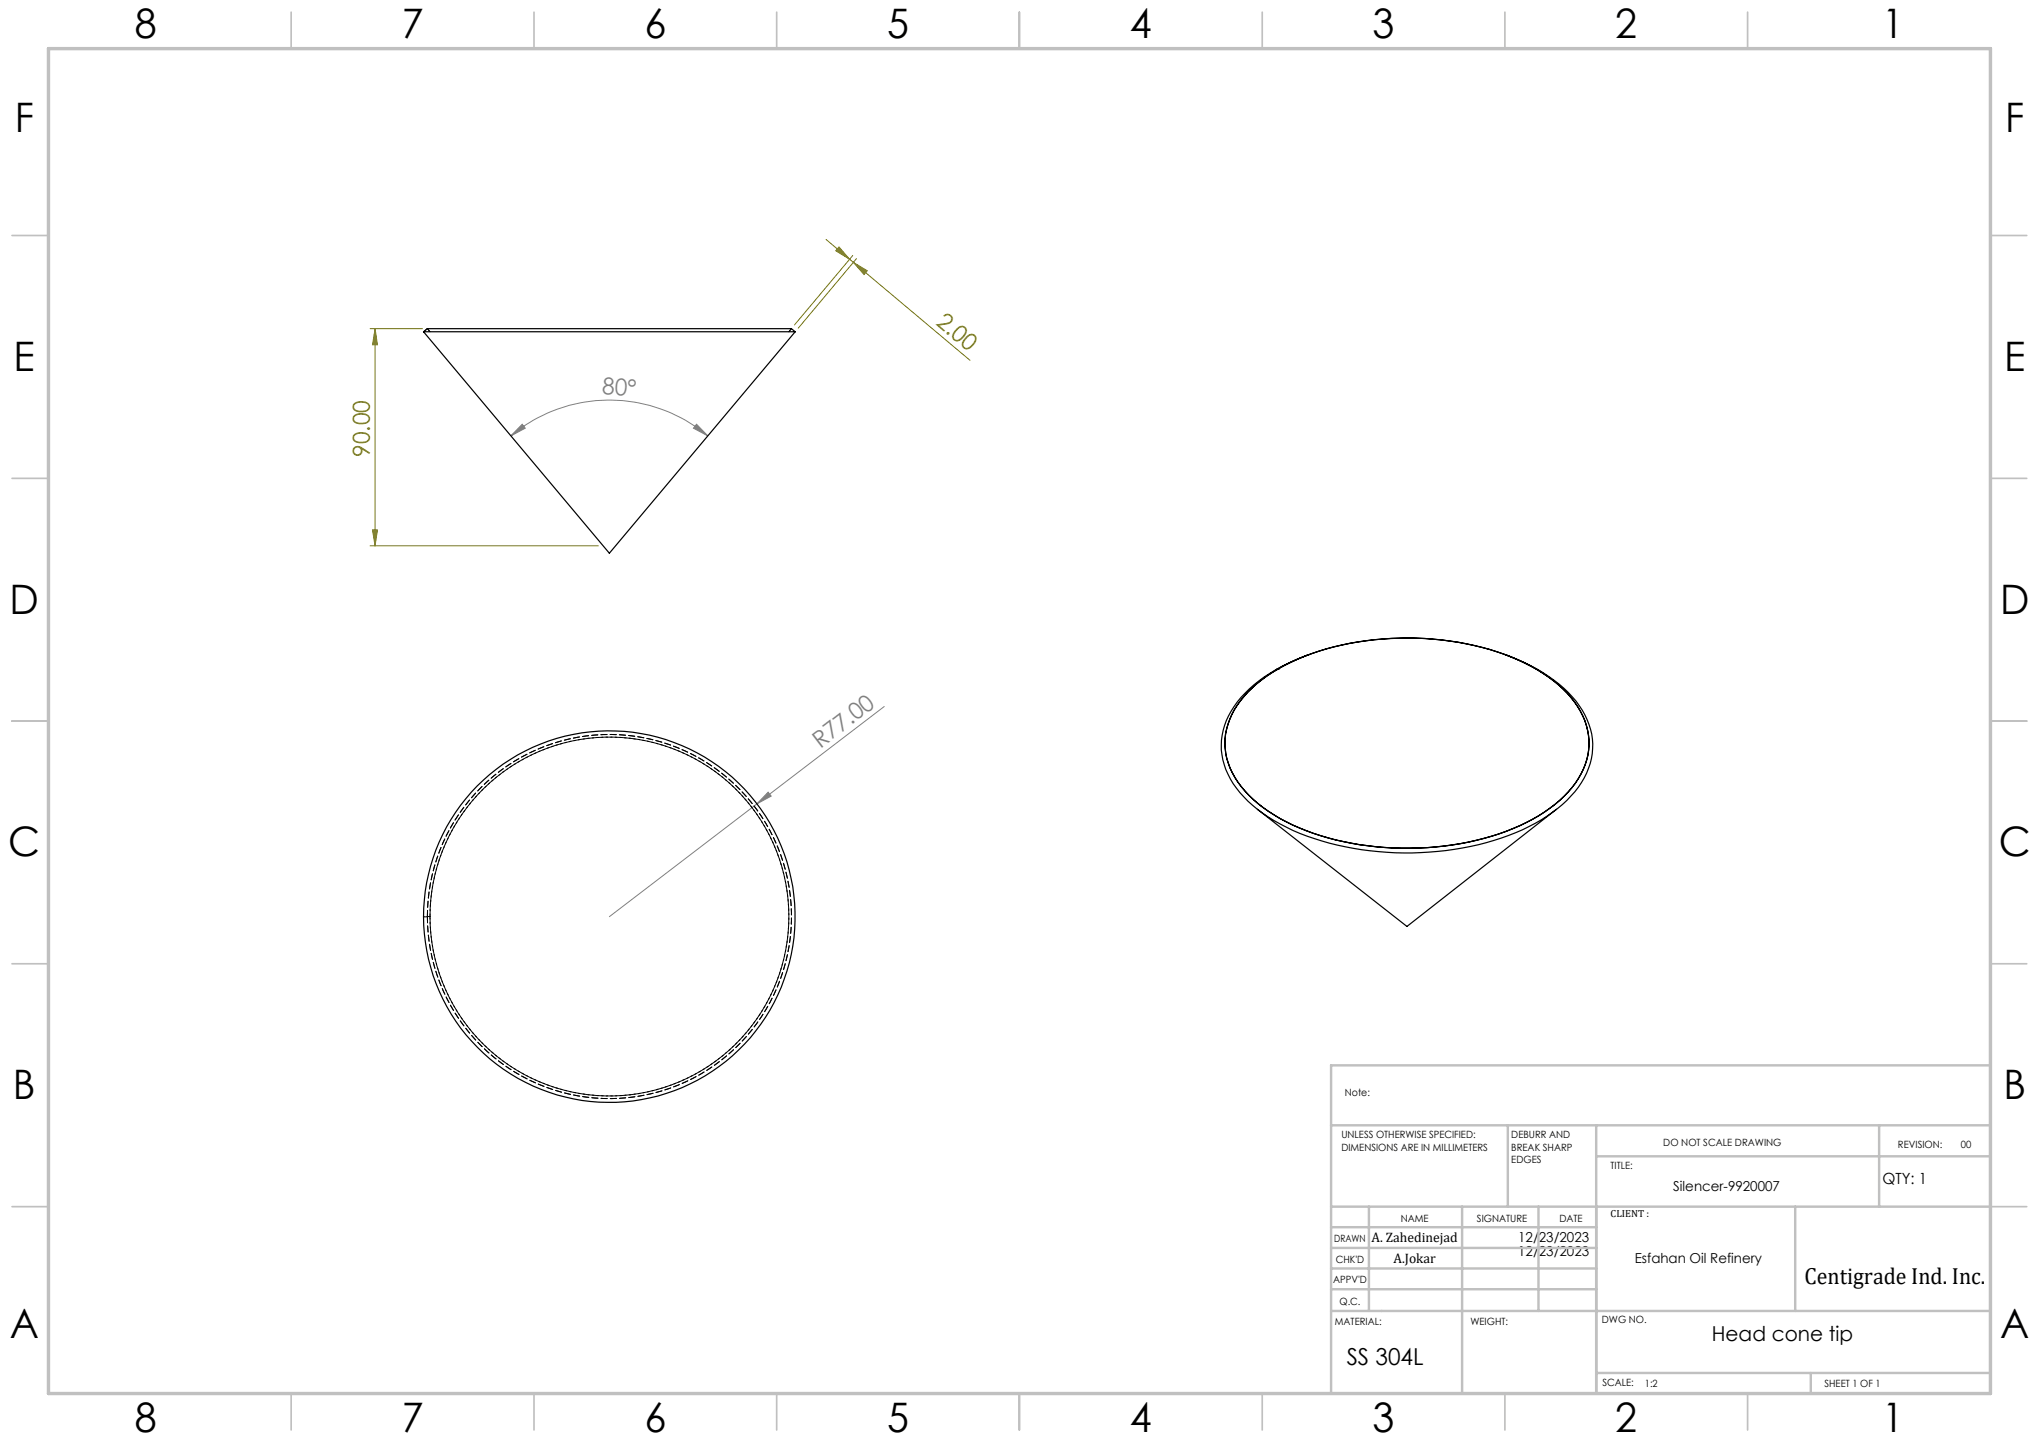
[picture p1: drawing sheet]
<svg xmlns="http://www.w3.org/2000/svg" width="420mm" height="297mm" viewBox="0 0 420 297" stroke-linecap="round" stroke-linejoin="round" font-family="sans-serif">
<path d="M170.1 49.3l4.9 4.1M172.8 50.9l2.2 2.5-2.8-1.8zM175 53.4l.8 .6M175.6 52.6l-11.9 14.3M175.8 54l24 20.2M175.8 54l2.8 1.8-.6 .7zM176.4 53.3l-12 14.3M76.2 67.7h10.8M77.3 67.7l.5 3.3h-1.1zM77.3 67.7v44.7M76.2 112.4h47.1M76.7 109.1h1.1l-.5 3.3z" fill="none" stroke="#808000" stroke-width=".21"/>
<path d="M105.2 89.8a31.6 31.6 0 0 1 40.6 0M107.6 87.4l.6 .8-3 1.6zM143.5 87.4l2.3 2.4-3-1.6zM182.1 145.5l-26.2 20.1M155.9 165.6l-30.4 23.2M158.2 163.2l.7 .8-3 1.6z" fill="none" stroke="#808080" stroke-width=".21"/>
<g fill="none" stroke="#c0c0c0" stroke-width=".35">
<path d="M60 2.5v7.5M110 2.5v7.5M160 2.5v7.5M210 2.5v7.5M260 2.5v7.5M310 2.5v7.5M360 2.5v7.5M2.5 48.5h7.5M410 48.5h7.5M2.5 98.5h7.5M410 98.5h7.5M2.5 148.5h7.5"/>
<path d="M410 148.5h7.5M2.5 198.5h7.5M410 198.5h7.5M2.5 248.5h7.5M410 248.5h7.5M60 287v7.5M110 287v7.5M160 287v7.5M210 287v7.5M260 287v7.5M310 287v7.5M360 287v7.5"/>
</g>
<g fill="none" stroke="#c0c0c0" stroke-width=".5">
<path d="M410 219.4h-135.8v67.4M274.2 231.8h135.8M310.6 231.8v16.7M328.8 231.8v55.2M328.8 238.2h81.2M387.1 231.8v16.7M274.2 248.5h135.8M274.2 257h54.6M274.2 252.8h54.6M282 248.5v21.5M301.2 248.5v38.3M316.9 248.5v21.5"/>
<path d="M369.8 248.5v21.5M274.2 265.5h54.6M274.2 261.3h54.6M274.2 270h135.8M328.8 282.8h81.2M373 282.8v4.2"/>
</g>
<path d="M10 10h400v277h-400z" fill="none" stroke="#c0c0c0" stroke-width=".7"/>
<g fill="#808000">
<path d="M76.7 109.1h1.1l-.5 3.3zM77.3 67.7l.5 3.3h-1.1z"/>
<path d="M172.8 50.9l2.2 2.5-2.8-1.8zM175.8 54l2.8 1.8-.6 .7z"/>
</g>
<g fill="#808080">
<path d="M158.2 163.2l.7 .8-3 1.6z"/>
<path d="M143.5 87.4l2.3 2.4-3-1.6zM107.6 87.4l.6 .8-3 1.6z"/>
</g>
<g fill="none" stroke="#000" stroke-width=".25">
<path d="M87.2 68.3h76.6M87.2 68.3l.8-.6h75l.8 .6M87.2 68.3l38.3 45.6 38.3-45.6M262.8 137.9l-.1 .1M262.8 137.9h.1M263.3 137.8h.1M263.3 137.8l-.6 .2M263.3 137.7a56.2 56.2 0 0 1 30.3-6.2 49.8 49.8 0 0 1 25.4 7.9 18.8 18.8 0 0 1 8 11.1 14.5 14.5 0 0 1-4.8 13.5 39.4 39.4 0 0 1-19.8 9.5 60.4 60.4 0 0 1-36.2-3.6 26.3 26.3 0 0 1-11.8-9.8 13.5 13.5 0 0 1 1.8-16.6l2.6-2.6 2.1-1.7 2.4-1.4M263.3 137.7h.1M263.3 137.7l-.5 .2M269.6 134.8l-2.8 1.2-4 1.9M310 134.8a33.1 33.1 0 0 1 14.6 9.6 14.1 14.1 0 0 1-1 19.5 36.4 36.4 0 0 1-17.5 9.7 62.6 62.6 0 0 1-39.8-2.5 27.8 27.8 0 0 1-12.9-10.7 13.7 13.7 0 0 1 1.4-15.8 26.7 26.7 0 0 1 7.9-6.6"/>
<path d="M257 142.6a36.8 36.8 0 0 1 17.8-9.4 60.9 60.9 0 0 1 37.9 2.7 26.5 26.5 0 0 1 12.8 10.6 13.5 13.5 0 0 1-1.7 15.7 32.5 32.5 0 0 1-15 9.6 60.9 60.9 0 0 1-42.6-1.9 26.1 26.1 0 0 1-12.4-10.8 13.5 13.5 0 0 1 2.4-15.6zM259 166.7l30.8 24.1 30.8-24.1M259.6 165.9h.1M320 165.9h.1"/>
<circle cx="125.5" cy="188.8" r="38.3"/>
</g>
<path d="M88 67.7l-.7 .6" fill="none" stroke="#000" stroke-width=".21" stroke-dasharray="1.3 .6" stroke-dashoffset=".5"/>
<path d="M88 67.7l.6 .6M162.5 68.3l.5-.6" fill="none" stroke="#000" stroke-width=".21" stroke-dasharray="1.3 .6" stroke-dashoffset=".4"/>
<path d="M88.6 188.8a37 37 0 0 1 54.4-32.6 37 37 0 0 1 3 63.3 37 37 0 0 1-57.3-27.2l-.1-3.5" fill="none" stroke="#000" stroke-width=".21" stroke-dasharray="1.3 .6" stroke-dashoffset="-.2"/>
<path d="M88 188.8a37.5 37.5 0 0 1 55.2-33.1 37.5 37.5 0 0 1 3.1 64.3 37.5 37.5 0 0 1-58.1-27.7l-.2-3.5M88 188.8a37.5 37.5 0 0 1 55.3-33.1 37.5 37.5 0 0 1 3 64.3 37.5 37.5 0 0 1-58.1-27.7l-.2-3.5" fill="none" stroke="#000" stroke-width=".21" stroke-dasharray="1.3 .6"/>
<path d="M87.3 188.8h1.3M88.6 188.8h-1.3M88.6 188.8a37 37 0 0 1 54.4-32.6 37 37 0 0 1 3 63.4 37 37 0 0 1-57.3-27.4l-.1-3.4" fill="none" stroke="#000" stroke-width=".21" stroke-dasharray="1.3 .6" stroke-dashoffset=".7"/>
<g font-size="8.4">
<text x="27.7" y="7.9">8</text>
<text x="82.7" y="7.9">7</text>
<text x="132.7" y="7.9">6</text>
<text x="182.7" y="7.9">5</text>
<text x="232.7" y="7.9">4</text>
<text x="282.7" y="7.9">3</text>
<text x="332.7" y="7.9">2</text>
<text x="387.7" y="7.9">1</text>
<text x="3" y="27.1">F</text>
<text x="413" y="27.1">F</text>
<text x="2.8" y="76.4">E</text>
<text x="412.8" y="76.4">E</text>
<text x="2" y="126.4">D</text>
<text x="412" y="126.4">D</text>
<text x="1.7" y="176.4">C</text>
<text x="411.7" y="176.4">C</text>
<text x="2.7" y="226.4">B</text>
<text x="412.7" y="226.4">B</text>
<text x="2" y="275.6">A</text>
<text x="412" y="275.6">A</text>
<text x="27.7" y="294.9">8</text>
<text x="82.7" y="294.9">7</text>
<text x="132.7" y="294.9">6</text>
<text x="182.7" y="294.9">5</text>
<text x="232.7" y="294.9">4</text>
<text x="282.7" y="294.9">3</text>
<text x="332.7" y="294.9">2</text>
<text x="387.7" y="294.9">1</text>
</g>
<g font-size="4.8" fill="#808000">
<text x="192.6" y="66.7" transform="rotate(40 192.6 66.7)">2.00</text>
<text x="76.2" y="94.1" transform="rotate(-90 76.2 94.1)">90.00</text>
</g>
<g font-size="4.8" fill="#808080">
<text x="124" y="81.2" transform="rotate(3 124 81.2)">80°</text>
<text x="169" y="154.2" transform="rotate(-37 169 154.2)">R77.00</text>
</g>
<g font-size="4.8">
<text x="371.7" y="264.5">Centigrade Ind. Inc.</text>
<text x="277.4" y="281.1">SS 304L</text>
</g>
<text font-size="4.2" x="352.6" y="276.1">Head cone tip</text>
<text font-size="3.2" x="387.7" y="243.9">QTY: 1</text>
<g font-size="2.8">
<text x="344.7" y="245.3">Silencer-9920007</text>
<text x="282.5" y="255.9">A. Zahedinejad</text>
<text x="312.7" y="255.9">12/23/2023</text>
<text x="287" y="260.1">A.Jokar</text>
<text x="312.7" y="258.7">12/23/2023</text>
<text x="336.7" y="260.1">Esfahan Oil Refinery</text>
</g>
<g font-size="2.1">
<text x="277" y="225.8">Note:</text>
<text x="276.3" y="234.5">UNLESS OTHERWISE SPECIFIED:</text>
<text x="276.3" y="237">DIMENSIONS ARE IN MILLIMETERS</text>
<text x="311.3" y="234.5">DEBURR AND</text>
<text x="311.3" y="237">BREAK SHARP</text>
<text x="311.3" y="239.5">EDGES</text>
<text x="342.6" y="235.9">DO NOT SCALE DRAWING</text>
<text x="391" y="236.5">REVISION:</text>
<text x="403.9" y="236.5">00</text>
<text x="331.8" y="240.8">TITLE:</text>
<text x="288.5" y="251.7">NAME</text>
<text x="304.2" y="251.7">SIGNATURE</text>
<text x="321.2" y="251.7">DATE</text>
<text x="331.8" y="250.7">CLIENT :</text>
<text x="274.8" y="255.8">DRAWN</text>
<text x="275.1" y="260.1">CHK'D</text>
<text x="274.6" y="264.2">APPV'D</text>
<text x="275.9" y="268.7">Q.C.</text>
<text x="275" y="273">MATERIAL:</text>
<text x="302.9" y="273">WEIGHT:</text>
<text x="330" y="272.5">DWG NO.</text>
<text x="330.1" y="285.6">SCALE:</text>
<text x="338.8" y="285.6">1:2</text>
<text x="375.8" y="285.6">SHEET 1 OF 1</text>
</g>
</svg>
